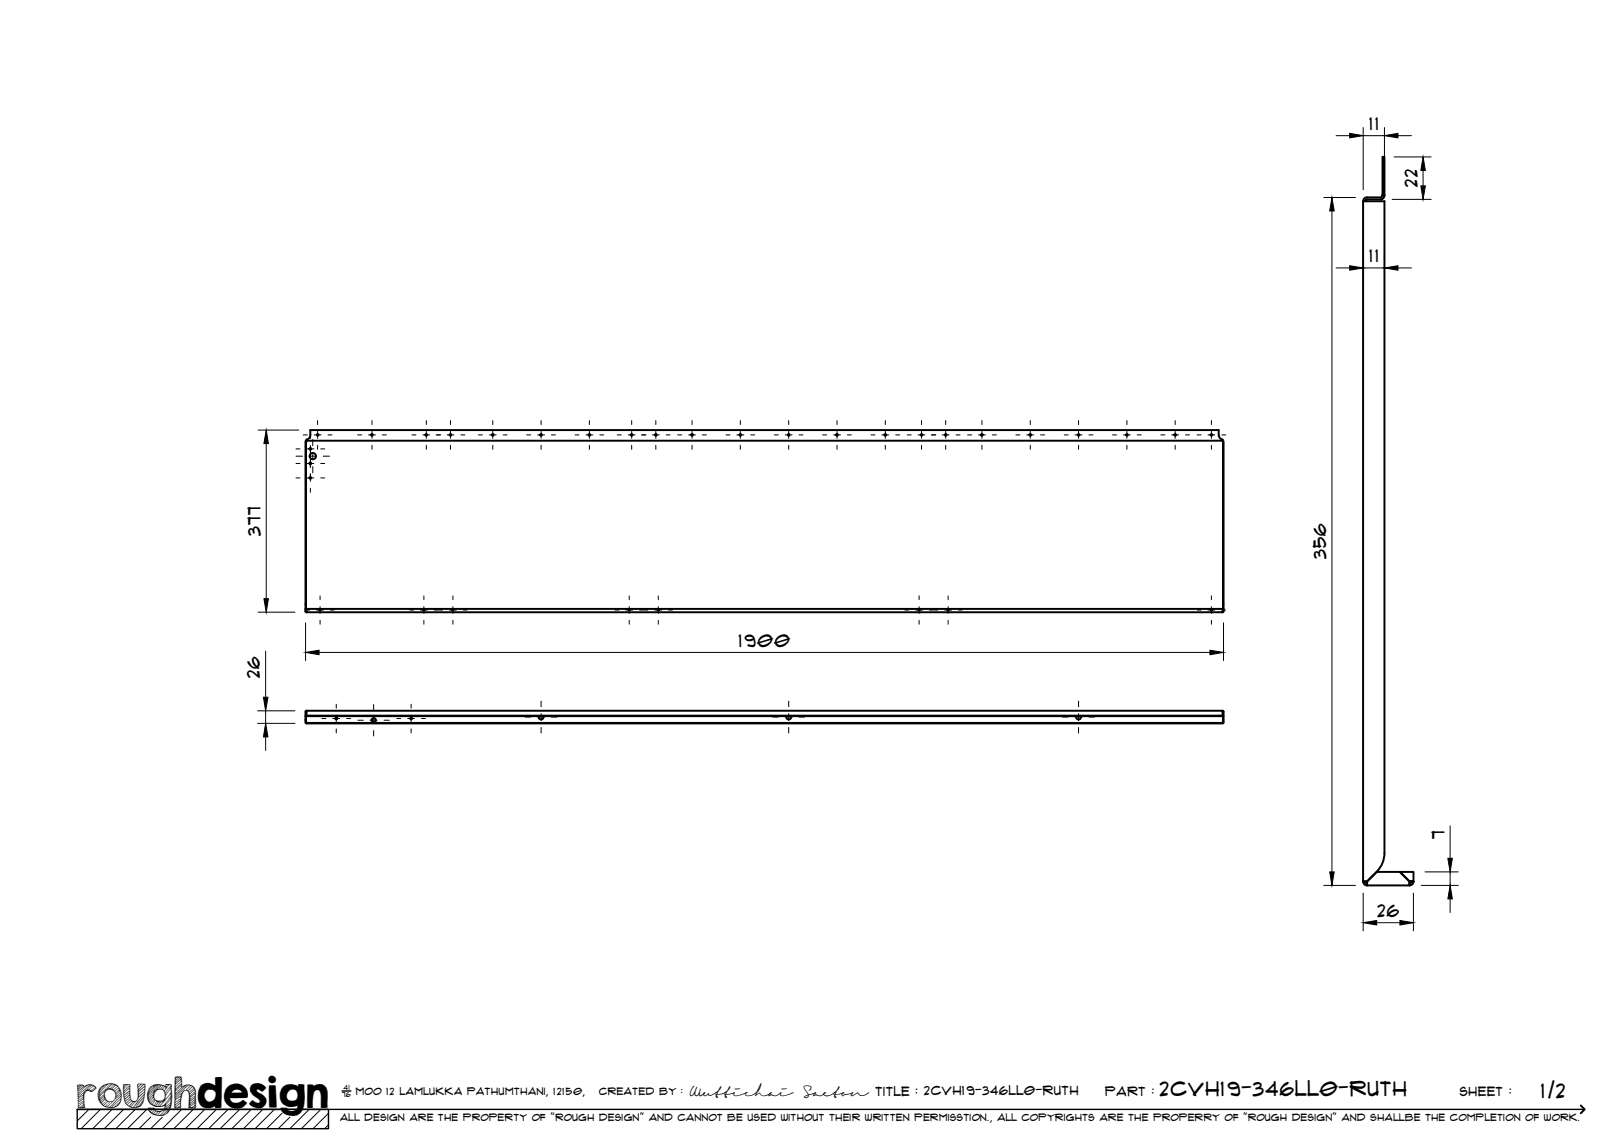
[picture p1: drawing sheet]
<svg xmlns="http://www.w3.org/2000/svg" width="420mm" height="297mm" viewBox="0 0 420 297" stroke-linecap="round" stroke-linejoin="round" font-family="sans-serif">
<!-- layer: Visible -->
<g fill="none" stroke="#000" stroke-width=".51">
<path d="M352.7 52.1h5.5v168.6l-.2 1.5-.5 1.5a13.9 13.9 0 0 1-3.8 4.4h-1zM353.7 51.1a1.01 1.01 0 0 0-1 1M353.7 51.6l-.4 .2-.1 .3M357.7 50.5v-9.9h.5v9.9h-.5l-.1 .3-.4 .3h-3.5M358.2 50.5v.1a1.01 1.01 0 0 1-1 1h-3.5M79.3 114l-.1 .2M80.3 112.5v-1.2h235a2.21 2.21 0 0 0 .4 2.1l.6 .4M80.3 112.5l-.2 .7-.8 .6v.2M316.3 114l.2 .2v43.3M316.3 113.8v.2h-237M316.3 113.8h.1M316.4 114.2v43.4"/>
<path d="M79 157.5l.2-43.3v43.4M79 157.5v.7h.3v.2M79 157.6h237.5v.6l-.2 .1M79.3 158.4h237v-.2h.2l-.2 .2M79.3 158.3l-.3-.1 .3 .2M316.5 157.5v.1M79.2 184.2l-.2 1.1M79.2 184.2h.1M79.2 186.9h.1M79.2 186.9l.1 .1M79.3 185.2l1 .1zM79.3 184.2v1"/>
<path d="M79.3 184.2h-.1M79.3 186.9v.2M79.3 187.1h237M79.3 183.9l-.2 .2-.1 2.2 .2-1M79.3 184l-.1 .1M80.3 185.3h235M80.3 185.2h235M139.4 185.3a.62 .62 0 0 0 .6 .9 .62 .62 0 0 0 .6-.9M203.5 185.3a.62 .62 0 0 0 .6 .9 .62 .62 0 0 0 .5-.9M278.5 185.3a.62 .62 0 0 0 .6 .9 .62 .62 0 0 0 .5-.9M315.3 185.2l1 .1zM316.3 186.9h.1"/>
<path d="M316.3 184.2h.1M316.3 183.9v.3M316.3 183.9h-237v.3M316.3 186.9v.2M316.3 184.2v1M316.3 184l.1 .1M316.3 183.9l.2 .2-.1 1.2M316.4 186.3l.1 .6-.2 .3h-237l-.2-.3-.1-.6 .2 .6M316.4 185.3v1M316.4 186.9h-.1M316.4 186.9l-.1 .1M316.4 184.2v1.1"/>
<path d="M316.4 186.3v.6M316.5 185.3l-.1 1M352.7 228.1a1.01 1.01 0 0 0 1 1v-1l2.5-2.5h5.9l2.6 2.5v1h-11v-1M353.2 228.1l.1 .2 .4 .3M353.7 228.1h-1M364.7 228.1l-2.5-2.5h3.5v2.5h-1h1M365.2 228.1l-.1 .2-.4 .3M365.7 228.1a1.01 1.01 0 0 1-1 1v-1"/>
<circle cx="80.3" cy="119.9" r=".22"/>
<circle cx="80.3" cy="116.1" r=".22"/>
<circle cx="80.9" cy="118" r=".81"/>
<circle cx="82.2" cy="112.5" r=".22"/>
<circle cx="96.2" cy="112.5" r=".22"/>
<circle cx="110.3" cy="112.5" r=".22"/>
<circle cx="116.6" cy="112.5" r=".22"/>
<circle cx="127.5" cy="112.5" r=".22"/>
<circle cx="140" cy="112.5" r=".22"/>
<circle cx="152.5" cy="112.5" r=".22"/>
<circle cx="163.4" cy="112.5" r=".22"/>
<circle cx="169.7" cy="112.5" r=".22"/>
<circle cx="179.1" cy="112.5" r=".22"/>
<circle cx="191.5" cy="112.5" r=".22"/>
<circle cx="204.1" cy="112.5" r=".22"/>
<circle cx="216.5" cy="112.5" r=".22"/>
<circle cx="229.1" cy="112.5" r=".22"/>
<circle cx="238.4" cy="112.5" r=".22"/>
<circle cx="244.7" cy="112.5" r=".22"/>
<circle cx="254.1" cy="112.5" r=".22"/>
<circle cx="266.6" cy="112.5" r=".22"/>
<circle cx="279.1" cy="112.5" r=".22"/>
<circle cx="291.6" cy="112.5" r=".22"/>
<circle cx="304" cy="112.5" r=".22"/>
<circle cx="313.4" cy="112.5" r=".22"/>
<circle cx="80.3" cy="123.7" r=".22"/>
<circle cx="82.8" cy="157.8" r=".16"/>
<circle cx="109.7" cy="157.8" r=".16"/>
<circle cx="117.2" cy="157.8" r=".16"/>
<circle cx="162.8" cy="157.8" r=".16"/>
<circle cx="170.3" cy="157.8" r=".16"/>
<circle cx="237.8" cy="157.8" r=".16"/>
<circle cx="245.3" cy="157.8" r=".16"/>
<circle cx="313.4" cy="157.8" r=".16"/>
<circle cx="87" cy="185.9" r=".22"/>
<circle cx="96.7" cy="186.3" r=".56"/>
<circle cx="106.4" cy="185.9" r=".22"/>
</g>
<circle cx="79.2" cy="158.2" r=".25" fill="#000"/>
<!-- layer: TitleBlock -->
<path d="M20 287h65v5h-65zM20 287h390M88.5 282.3h2.3" fill="none" stroke="#000" stroke-width=".36"/>
<path d="M409 286.1l1 .9-1 1" fill="none" stroke="#000" stroke-width=".51"/>
<g fill="none" stroke="#000" stroke-width=".26">
<path d="M23 287l-3 3.1M26 287l-5 5M29 287l-5 5M32 287l-5 5M35 287l-5 5M38 287l-5 5M39 289.1l-3 2.9M42 289.1l-3 2.9M47 287l-5 5M50 287l-5 5M53 287l-5 5M56 287l-5 5"/>
<path d="M59 287l-5 5M62 287l-5 5M65 287l-5 5M68 287l-5 5M71 287l-5 5M73 288l-4 4M75 289.1l-3 2.9M80 287l-5 5M83 287l-5 5M85 288l-4 4M85 291l-1 1"/>
</g>
<!-- layer: Smart Centers -->
<g fill="none" stroke="#000" stroke-width=".26">
<path d="M76.6 116.1h1M76.6 119.9h1M76.6 118h1.7M78.5 112.5h1M79.4 116.1h1.8M79.4 119.9h1.8M80 118h1.8M80.3 112.4v1.1M80.3 115.3v1.9M80.3 118.8v2.2M80.9 113.7v1.6M80.9 117.1v1.8"/>
<path d="M81.3 112.5h1.8M82.2 108.8v1.1M82.2 111.6v1.8M82.2 115.2v1.1M83 116.1h1M83 119.9h1M83.6 118h1.6M84.9 112.5h1M92.5 112.5h1.1M95.3 112.5h1.8M96.2 108.8v1.1M96.2 111.6v1.8"/>
<path d="M96.2 115.2v1.1M98.9 112.5h1M106.6 112.5h1M109.4 112.5h1.8M110.3 108.8v1.1M110.3 111.6v1.8M110.3 115.2v1.1M112.8 112.5h1.2M115.7 112.5h1.7M116.5 108.8v1.1M116.5 111.6v1.8M116.5 115.2v1.1"/>
<path d="M119.2 112.5h1.1M123.8 112.5h1M126.6 112.5h1.8M127.5 108.8v1.1M127.5 111.6v1.8M127.5 115.2v1.1M130.2 112.5h1M136.3 112.5h1M139.1 112.5h1.8M140 108.8v1.1M140 111.6v1.8M140 115.2v1.1"/>
<path d="M142.7 112.5h1M148.8 112.5h1M151.6 112.5h1.8M152.5 108.8v1.1M152.5 111.6v1.8M152.5 115.2v1.1M155.2 112.5h1M159.7 112.5h1M162.5 112.5h1.8M163.4 108.8v1.1M163.4 111.6v1.8M163.4 115.2v1.1"/>
<path d="M166 112.5h1.1M168.8 112.5h1.8M169.7 108.8v1.1M169.7 111.6v1.8M169.7 115.2v1.1M172.4 112.5h1M175.3 112.5h1.1M178.2 112.5h1.7M179 108.8v1.1M179 111.6v1.8M179 115.2v1.1M181.7 112.5h1.1"/>
<path d="M187.8 112.5h1.1M190.6 112.5h1.8M191.5 108.8v1.1M191.5 111.6v1.8M191.5 115.2v1.1M194.2 112.5h1.1M200.3 112.5h1.1M203.2 112.5h1.7M204 108.8v1.1M204 111.6v1.8M204 115.2v1.1M206.7 112.5h1.1"/>
<path d="M212.8 112.5h1.1M215.6 112.5h1.8M216.6 108.8v1.1M216.6 111.6v1.8M216.6 115.2v1.1M219.2 112.5h1.1M225.3 112.5h1.1M228.2 112.5h1.7M229 108.8v1.1M229 111.6v1.8M229 115.2v1.1M231.7 112.5h1"/>
<path d="M234.7 112.5h1M237.5 112.5h1.8M238.4 108.8v1.1M238.4 111.6v1.8M238.4 115.2v1.1M241 112.5h1.1M243.8 112.5h1.8M244.7 108.8v1.1M244.7 111.6v1.8M244.7 115.2v1.1M247.4 112.5h1M250.3 112.5h1.1"/>
<path d="M253.2 112.5h1.7M254 108.8v1.1M254 111.6v1.8M254 115.2v1.1M256.7 112.5h1.1M262.8 112.5h1.1M265.6 112.5h1.8M266.6 108.8v1.1M266.6 111.6v1.8M266.6 115.2v1.1M269.2 112.5h1.1M275.3 112.5h1.1"/>
<path d="M278.2 112.5h1.7M279 108.8v1.1M279 111.6v1.8M279 115.2v1.1M281.7 112.5h1.1M287.8 112.5h1.1M290.7 112.5h1.7M291.5 108.8v1.1M291.5 111.6v1.8M291.5 115.2v1.1M294.2 112.5h1.1M300.3 112.5h1.1"/>
<path d="M303.1 112.5h1.8M304 108.8v1.1M304 111.6v1.8M304 115.2v1.1M306.7 112.5h1.1M309.7 112.5h1M312.5 112.5h1.8M313.4 108.8v1.1M313.4 111.6v1.8M313.4 115.2v1.1M316.1 112.5h1M76.6 123.7h1"/>
<path d="M79.4 123.7h1.8M80.3 122.6v2M80.3 126.3v1.1M80.9 120.7v1.7M83 123.7h1M79.1 157.8h1M81.9 157.8h1.8M82.8 154.2v1M82.8 157v1.7M85.5 157.8h1M106 157.8h1M108.8 157.8h1.8"/>
<path d="M109.7 154.2v1M109.7 157v1.7M112.4 157.8h.9M113.5 157.8h1M116.3 157.8h1.8M117.2 154.2v1M117.2 157v1.7M119.8 157.8h1M159.1 157.8h1M161.9 157.8h1.8M162.8 154.2v1M162.8 157v1.7"/>
<path d="M165.5 157.8h1M166.6 157.8h1M169.4 157.8h1.8M170.3 154.2v1M170.3 157v1.7M173 157.8h.9M234.1 157.8h1M236.9 157.8h1.8M237.8 154.2v1M237.8 157v1.7M240.5 157.8h.9M241.6 157.8h1"/>
<path d="M244.4 157.8h1.8M245.3 154.2v1M245.3 157v1.7M248 157.8h.9M309.8 157.8h.9M312.5 157.8h1.8M313.4 154.2v1M313.4 157v1.7M316.1 157.8h1M82.8 160.5v1M109.7 160.5v1M117.2 160.5v1"/>
<path d="M162.8 160.5v1M170.3 160.5v1M237.8 160.5v1M245.3 160.5v1M313.4 160.5v1M83.3 185.9h1M86.1 185.9h1.8M87 182.2v1M87 185v1.8M87 188.6v1M89.7 185.9h1M92.6 186.4h1.4"/>
<path d="M95.8 186.4h1.8M96.7 182.3v1.4M96.7 185.5v1.7M96.7 189v1.4M99.4 186.4h1.3M102.7 185.9h1M105.5 185.9h1.8M106.4 182.2v1M106.4 185v1.8M106.4 188.6v1M109.1 185.9h1M135.9 185.5h1.4"/>
<path d="M139.1 185.5h1.8M140 181.4v1.5M140 184.6v1.8M140 188.2v1.5M142.7 185.5h1.4M199.9 185.5h1.5M203.2 185.5h1.7M204 181.4v1.5M204 184.6v1.8M204 188.2v1.5M206.7 185.5h1.5M274.9 185.5h1.5"/>
<path d="M278.2 185.5h1.7M279 181.4v1.5M279 184.6v1.8M279 188.2v1.5M281.7 185.5h1.5"/>
</g>
<!-- layer: FD_Dimensions -->
<g fill="none" stroke="#000" stroke-width=".26">
<path d="M345.7 35.1h3.5M352.7 33v16.1M352.7 35.1h5.5M358.2 33v9.6M361.7 35.1h3.5M342.5 51.1h8.2M344.6 54.6v171M360.2 51.6h10.1M360.7 40.6h9.6M368.2 44.1v4M345.7 69.3h3.5M352.7 66.3v.9"/>
<path d="M352.7 69.3h5.5M358.2 66.3v.9M361.7 69.3h3.5M66.8 111.3h10.5M68.9 114.8v40.1M66.8 158.4h9.5M68.7 168.5v11.9M79.1 161.1v9.8M82.5 168.8h230.5M316.5 161.1v9.8M66.6 187.2h9.7M66.6 183.9h9.7"/>
<path d="M68.7 183.9v3.3M68.7 190.7v3.5M375.2 213.7v8.4M342.5 229.1h8.2M352.7 231.1v9.8M356.2 238.7h6M365.7 231.1v9.8M367.7 229.1h9.6M368.7 225.6h8.6M375.2 225.6v3.5M375.2 232.6v3.5"/>
</g>
<g fill="#000" stroke="#000" stroke-width=".26">
<path d="M349.2 34.5l3.5 .6-3.5 .6zM358.2 35.1l3.5-.6v1.2zM344.6 51.1l.6 3.5h-1.2zM368.2 40.6l.6 3.5h-1.2zM367.6 48.1h1.2l-.6 3.5zM349.2 68.8l3.5 .5-3.5 .6zM358.2 69.3l3.5-.5v1.1zM68.9 111.3l.5 3.5h-1.1zM68.3 154.9h1.1l-.5 3.5zM79.1 168.8l3.4-.6v1.2zM313 168.2l3.5 .6-3.5 .6zM68.7 187.2l.6 3.5h-1.1z"/>
<path d="M68.2 180.4h1.1l-.6 3.5zM344 225.6h1.2l-.6 3.5zM352.7 238.7l3.5-.5v1.1zM362.2 238.2l3.5 .5-3.5 .6zM375.2 229.1l.6 3.5h-1.2zM374.6 222.1h1.2l-.6 3.5z"/>
</g>
<text font-size="9.7" x="19.9" y="286.8">roughdesign</text>
<g font-size="5.3">
<text x="300.1" y="283.6">2CVH19-346LL0-Ruth</text>
<text x="398.7" y="284">1/2</text>
</g>
<g font-size="4.6">
<text x="354.3" y="33.7">11</text>
<text x="366.7" y="48.3" transform="rotate(-90 366.7 48.3)">22</text>
<text x="354.3" y="67.9">11</text>
<text x="67.4" y="138.6" transform="rotate(-90 67.4 138.6)">377</text>
<text x="343.1" y="144.7" transform="rotate(-90 343.1 144.7)">356</text>
<text x="191.1" y="167.4">1900</text>
<text x="67.2" y="175.5" transform="rotate(-90 67.2 175.5)">26</text>
<text x="373.7" y="217.2" transform="rotate(-90 373.7 217.2)">7</text>
<text x="356.4" y="237.3">26</text>
</g>
<g font-size="3.4">
<text x="178.3" y="283.5">Wuttichai</text>
<text x="208.1" y="283.5">Saeton title : 2CVH19-346LL0-Ruth</text>
</g>
<g font-size="3.3">
<text x="286" y="283.5">Part :</text>
<text x="377.7" y="283.5">sheet :</text>
</g>
<g font-size="2.7">
<text x="92.1" y="283.3">moo 12 Lamlukka pathumthani, 12150,</text>
<text x="155" y="283.3">created by :</text>
</g>
<text font-size="2.6" x="88" y="290.1">all design are the property of &quot;rough design&quot; and cannot be used without their written permisstion., all copyrights are the properry of &quot;rough design&quot; and shallbe the completion of work.</text>
<g font-size="1.9">
<text x="88.5" y="283.9">76</text>
<text x="88.9" y="282.1">41</text>
</g>
</svg>
